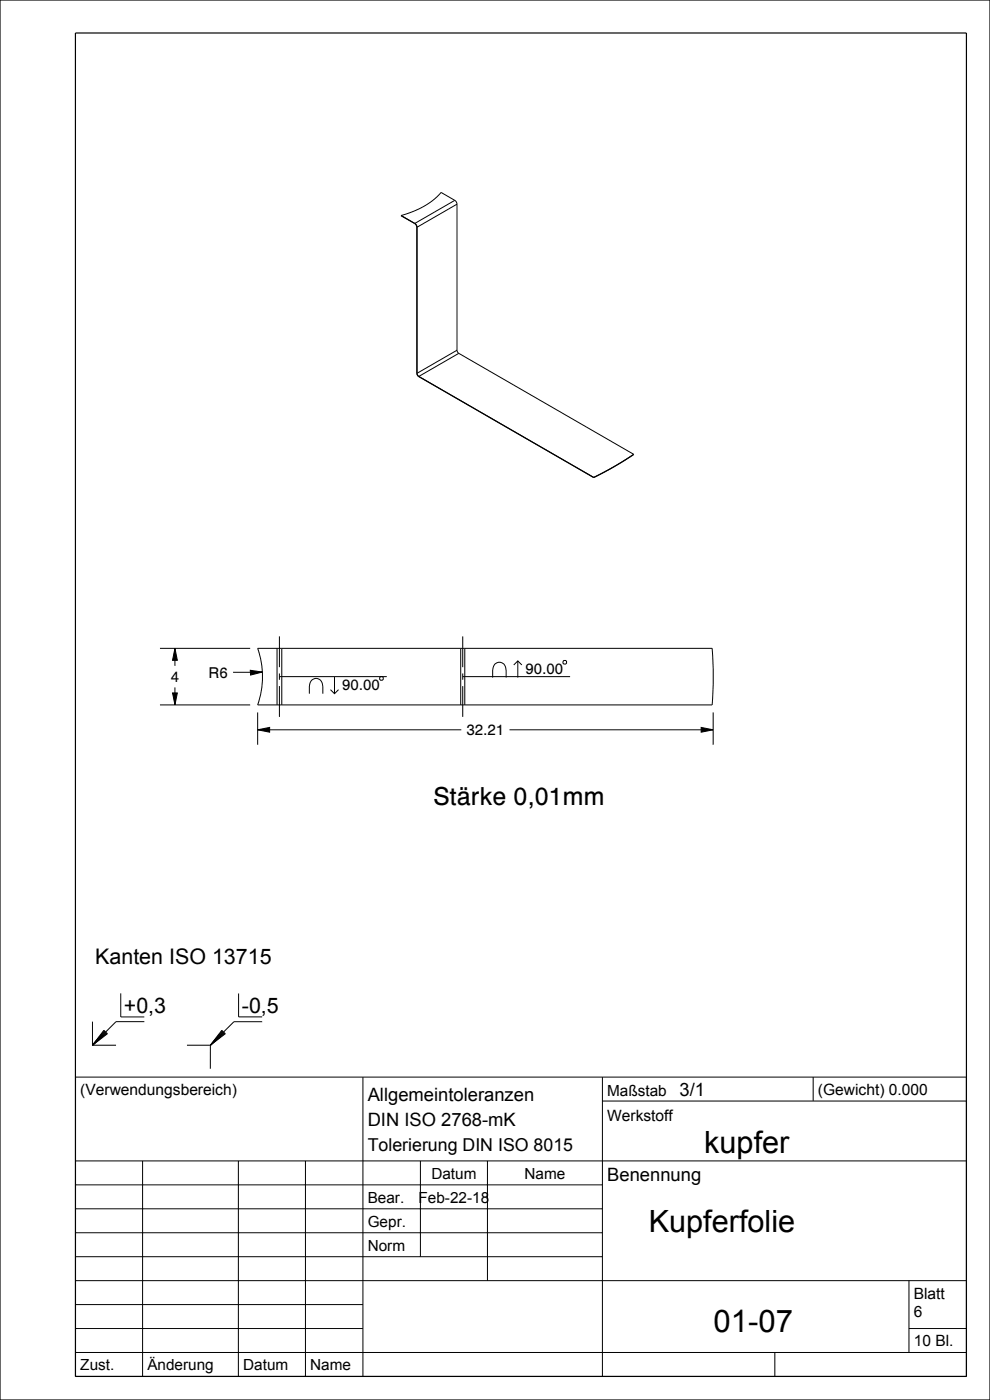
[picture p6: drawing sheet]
<svg xmlns="http://www.w3.org/2000/svg" width="210mm" height="297mm" viewBox="0 0 210 297" stroke-linecap="round" stroke-linejoin="round" font-family="sans-serif">
<g fill="none" stroke="#000" stroke-width=".21">
<path d="M33.9 137.5h19.2M37.1 137.5l.5 2.6h-1zM37.1 137.5v3.8M58.8 137.5h1v12h-1zM59.3 135v6.5M97.7 137.5h.9v12h-.9zM98.2 135v6.5M33.9 149.5h19.2M36.6 147h1l-.5 2.5zM37.1 145.8v3.7M53.1 142.2l2.6 .4-2.6 .6zM54.7 154.8l2.5-.5v1z"/>
<path d="M54.7 151.1v6.9M54.7 154.8h43.1M55.7 142.6h-6.3M59.3 142.9v1.3M59.3 145.5v6.6M59.3 143.5h22.7M65.6 147.2a3.9 3.9 0 0 1 .3-2.6 1.41 1.41 0 0 1 1.7-.5 1.41 1.41 0 0 1 .9 1.5v1.6M70.1 146.3l.9 .9 .8-.9M71 143.6v3.6M80.7 143.5h.4l.2 .2v.4l-.2 .2h-.4l-.2-.2v-.4zM98.2 142.9v1.3M98.2 145.5v6.6"/>
<path d="M98.2 143.5h22.7M104.5 143.7a3.9 3.9 0 0 1 .3-2.5 1.41 1.41 0 0 1 1.7-.6 1.41 1.41 0 0 1 .9 1.6v1.5M108.1 154.8h43.2M109 141.1l.8-.9 .9 .9M109.8 140.2v3.5M119.6 140.1h.4l.2 .2v.4l-.2 .2h-.4l-.2-.2v-.4zM148.7 154.3l2.6 .5-2.6 .5zM151.3 151.1v6.9M19.6 216.7v5M22 218.6l.8 .7-3.2 2.4zM22.2 218.7l-2.6 3M22.3 218.8l-2.7 2.9"/>
<path d="M22.4 218.9l-2.8 2.8M22.5 219l-2.9 2.7M22.6 219.1l-3 2.6M22.7 219.2l-3.1 2.5M25.6 210.7v5h5M30.6 216.7h-6l-2.2 2.2M47.1 218.6l.7 .7-3.2 2.4zM47.2 218.7l-2.6 3M47.3 218.8l-2.7 2.9M47.4 218.9l-2.8 2.8M47.5 219l-2.9 2.7M47.6 219.1l-3 2.6"/>
<path d="M47.7 219.2l-3.1 2.5M50.6 210.8v4.9h5M55.6 216.8h-6l-2.2 2.1M16 228.5h189v63.5h-189zM19.6 221.7h5M39.7 221.7h4.9M44.6 221.7v5M77 228.5v63.5M127.8 233.6h77.2M127.8 228.5v63.5M172.5 228.5v5.1M16 246.3h189"/>
<path d="M16 251.4h111.8M16 256.4h111.8M30.2 246.3v45.7M50.6 246.3v45.7M64.8 246.3v45.7M89.2 246.3v20.3M103.4 246.3v25.4M16 261.5h111.8M16 266.6h111.8M16 271.7h189M16 276.8h61M192.8 271.7v15.2"/>
<path d="M16 281.8h61M16 286.9h189M164.4 286.9v5.1M192.8 281.8h12.2"/>
</g>
<path d="M37.1 137.5l.5 2.6h-1zM36.6 147h1l-.5 2.5zM54.7 154.8l2.5-.5v1zM53.1 142.2l2.6 .4-2.6 .6zM148.7 154.3l2.6 .5-2.6 .5z" fill="#000"/>
<path d="M0 0h210v297h-210zM16 7h189v285h-189z" fill="none" stroke="#000" stroke-width=".25"/>
<!-- layer: 02___PRT_ALL_AXES -->
<g fill="none" stroke="#000" stroke-width=".21">
<path d="M88 47.4h.1M88 47.4l.5 .8M88.4 48.2h.1M88.5 48.2h.1M88.5 48.2v31M96.5 42.5l.3 .4 .1 .4M96.5 42.5l-2.9-1.7a16.7 16.7 0 0 1-8.5 4.9l2.9 1.7M96.5 42.5l-8.5 4.9M96.9 43.3l-8.4 4.9M96.9 43.3v31M88.4 79.2h.1M88.5 79.2l.3 .7"/>
<path d="M88.8 79.9l37.1 21.4 4.4-2.4 4.1-2.5M88.8 79.9h.1M96.9 74.3l.4 .7M96.9 74.3l-8.4 4.9M97.3 75l-8.5 4.9M97.3 75l37.1 21.4M134.4 96.4h.1M58.8 137.5h-4.1a18 18 0 0 1 0 12h4.1M59.8 137.5h37.9M98.6 137.5h52.5l.2 5.5-.2 6.5h-52.5M59.8 149.5h37.9"/>
</g>
<path d="M85.1 45.7l2.9 1.8 .4 .6v31.1M88.4 79.2h.1M88.4 79.2l.4 .7M88.8 79.9h.1M88.8 79.9l37.1 21.4M134.4 96.4l-4 2.6-4.4 2.3M134.4 96.4h.1M125.9 101.3h.1M126 101.3h.1" fill="none" stroke="#000" stroke-width=".25"/>
<text font-size="6.6" x="151.4" y="282.5">01-07</text>
<g font-size="6.5">
<text x="149.4" y="244.6">kupfer</text>
<text x="137.6" y="261.4">Kupferfolie</text>
</g>
<text font-size="5.3" x="91.9" y="170.8">Stärke 0,01mm</text>
<g font-size="4.5">
<text x="20.2" y="204.6">Kanten ISO 13715</text>
<text x="26.3" y="214.9">+0,3</text>
<text x="51.3" y="214.9">-0,5</text>
</g>
<g font-size="3.9">
<text x="78" y="233.6">Allgemeintoleranzen</text>
<text x="144.2" y="232.5">3/1</text>
<text x="78" y="239">DIN ISO 2768-mK</text>
<text x="128.8" y="250.6">Benennung</text>
</g>
<text font-size="3.8" x="78" y="244.2">Tolerierung DIN ISO 8015</text>
<g font-size="3.3">
<text x="17" y="232.3">(Verwendungsbereich)</text>
<text x="128.8" y="232.5">Maßstab</text>
<text x="173.5" y="232.3">(Gewicht) 0.000</text>
<text x="128.8" y="237.8">Werkstoff</text>
<text x="91.5" y="250.1">Datum</text>
<text x="111.3" y="250.1">Name</text>
<text x="78" y="255.1">Bear.</text>
<text x="88.8" y="255.1">Feb-22-18</text>
<text x="78" y="260.2">Gepr.</text>
<text x="78" y="265.3">Norm</text>
<text x="193.8" y="275.5">Blatt</text>
<text x="193.8" y="279.3">6</text>
<text x="193.8" y="285.7">10 Bl.</text>
<text x="17" y="290.7">Zust.</text>
<text x="31.3" y="290.7">Änderung</text>
<text x="51.6" y="290.7">Datum</text>
<text x="65.8" y="290.7">Name</text>
</g>
<g font-size="3.2">
<text x="44.3" y="143.8">R6</text>
<text x="111.5" y="143">90.00</text>
<text x="36.2" y="144.7">4</text>
<text x="72.6" y="146.4">90.00</text>
<text x="99" y="156">32.21</text>
</g>
</svg>
